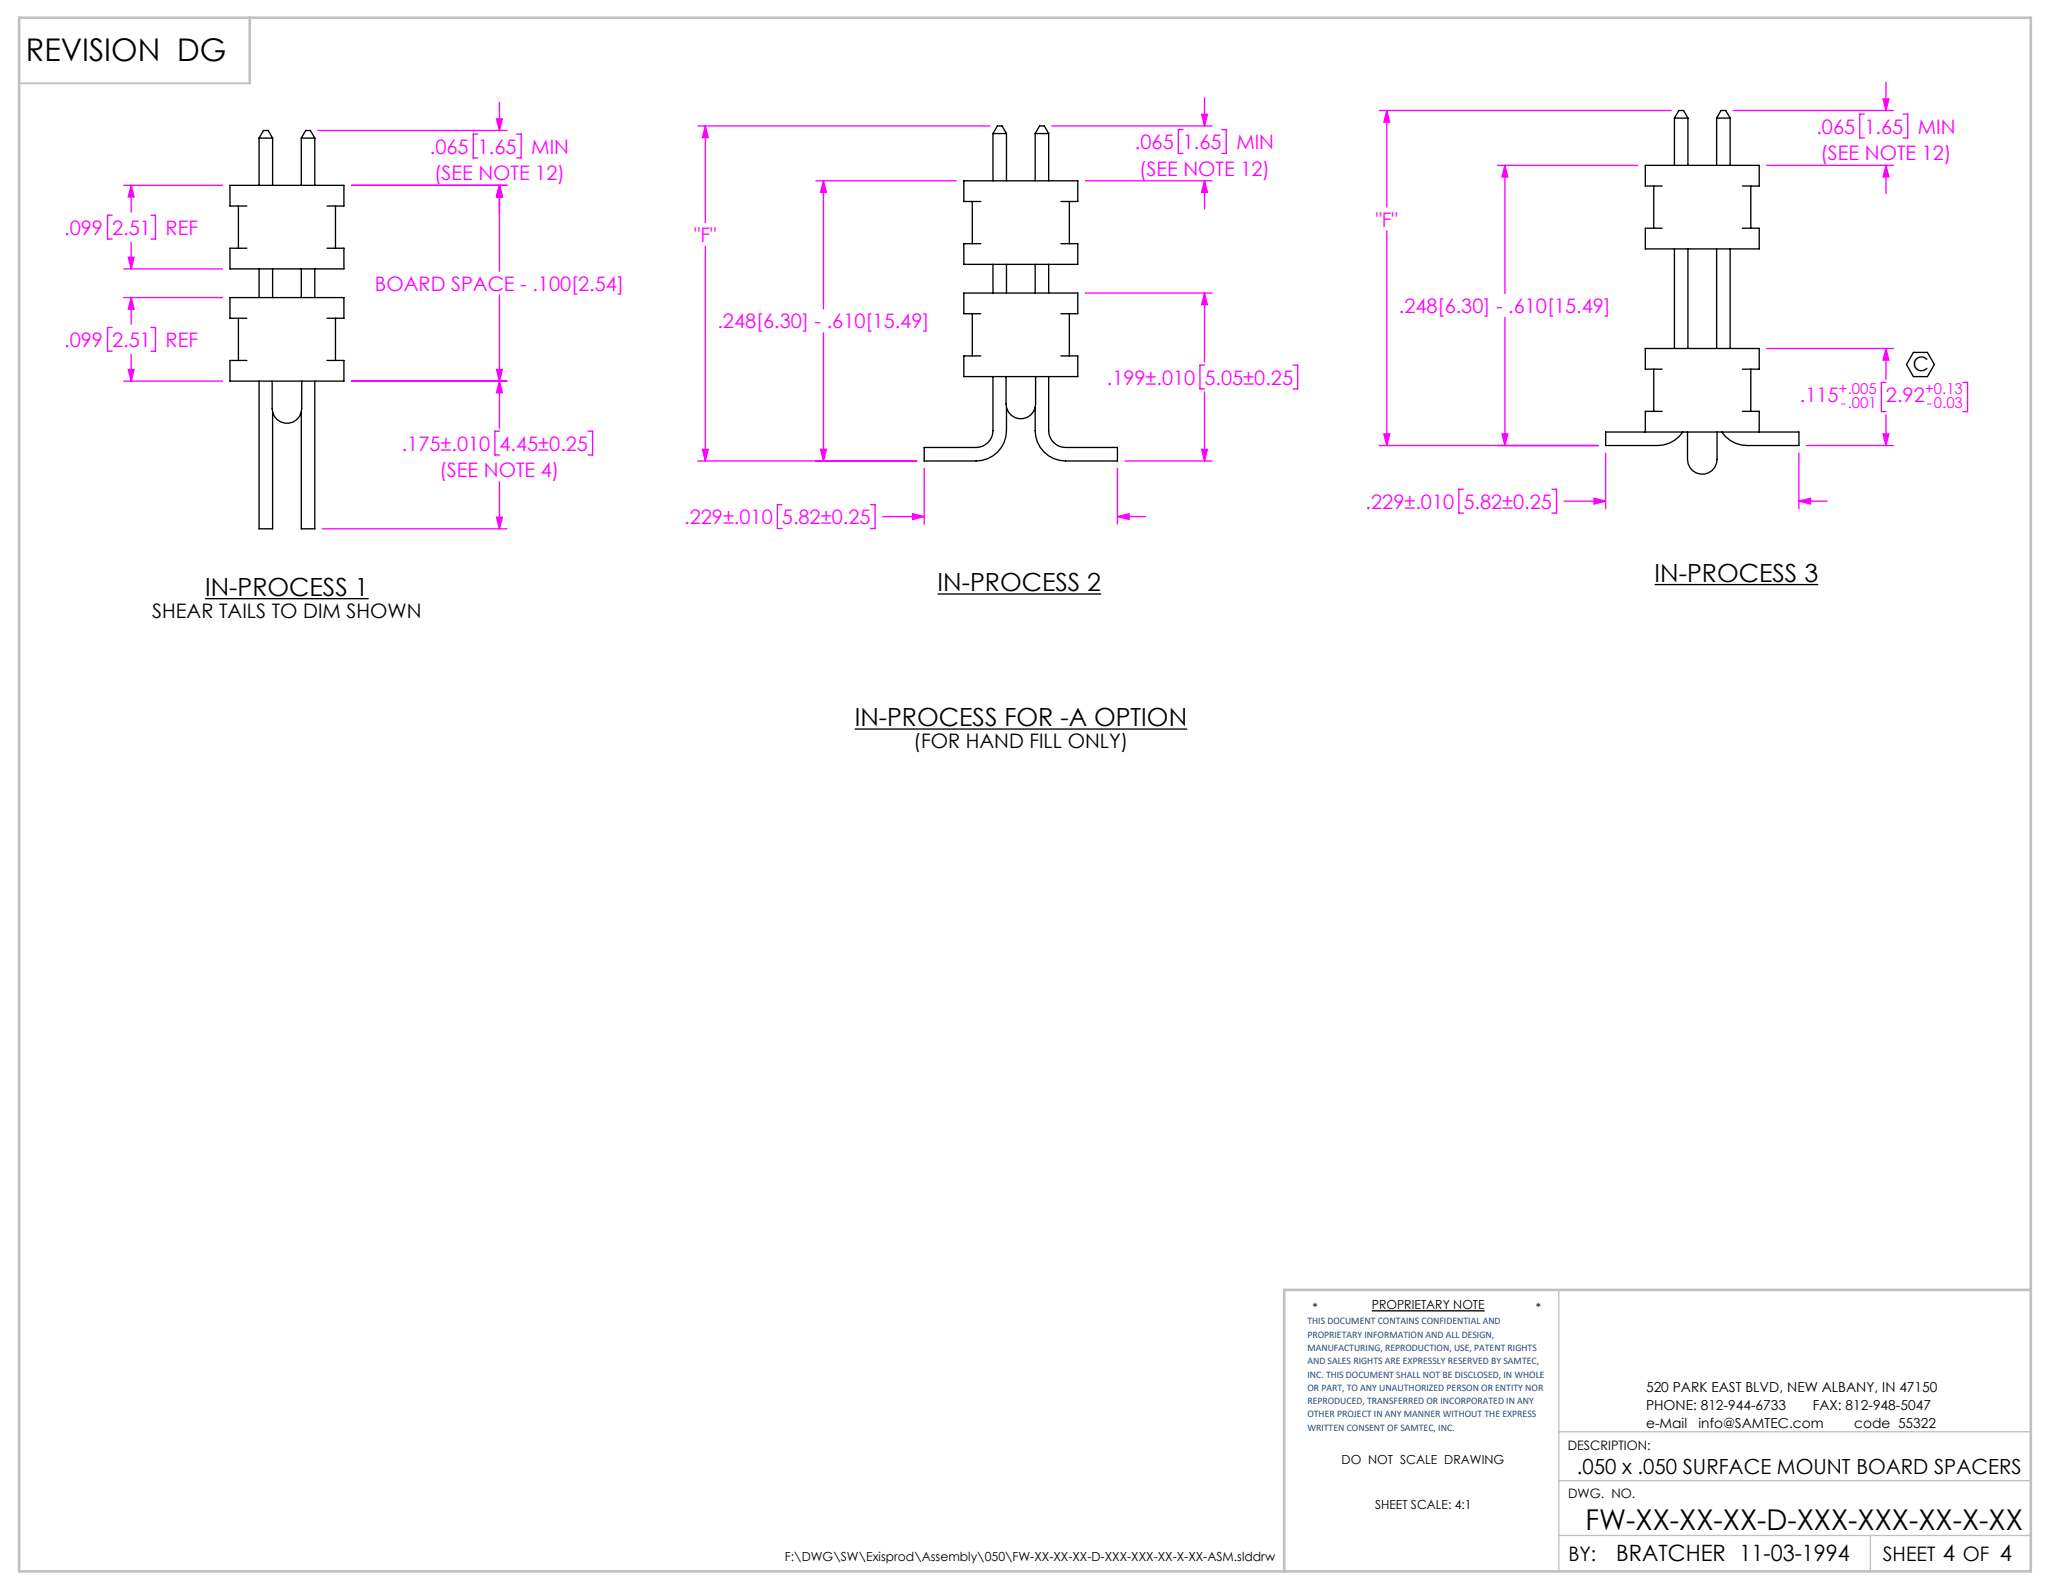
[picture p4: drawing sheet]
<svg xmlns="http://www.w3.org/2000/svg" width="279mm" height="216mm" viewBox="0 0 279 216" stroke-linecap="round" stroke-linejoin="round" font-family="sans-serif">
<path d="M0 0h279.4v215.9h-279.4z" fill="none" stroke="#fff" stroke-width=".18"/>
<g fill="none" stroke="#000" stroke-width=".18">
<path d="M35.1 18.7l.6-1h.6l.6 1M35.1 18.7h1.8M35.1 18.7v6.4M36.9 18.7v6.4M40.8 18.7l.6-1h.6l.6 1M40.8 18.7h1.8M40.8 18.7v6.4M42.6 18.7v6.4M134.5 18.1h1.8M134.5 18.1l.6-1h.6l.6 1M134.5 18.1v6.4M136.3 18.1v6.4"/>
<path d="M140.2 18.1v6.4M140.2 18.1h1.8M140.2 18.1l.6-1h.6l.6 1M142 18.1v6.4M226.8 16h1.8M226.8 16l.6-1h.6l.6 1M226.8 16v6.4M228.6 16v6.4M232.5 16v6.4M232.5 16h1.8M232.5 16l.6-1h.6l.6 1M234.3 16v6.4"/>
<path d="M32.3 27.9v5.7M33.4 27.9h-2.3v-2.8h15.5v2.8h-2.3M33.4 33.6h-2.3v2.8h15.5v-2.8h-2.3M35.1 36.4v3.9M36.9 36.4v3.9M40.8 36.4v3.9M42.6 36.4v3.9M45.4 27.9v5.7M131.7 27.3v5.7M132.8 27.3h-2.3v-2.8h15.5v2.8h-2.3M132.8 33h-2.3v2.8h15.5v-2.8h-2.3M134.5 35.8v3.9"/>
<path d="M136.3 35.8v3.9M140.2 35.8v3.9M142 35.8v3.9M144.8 27.3v5.7M224 25.2v5.7M225.1 25.2h-2.3v-2.8h15.5v2.8h-2.3M225.1 30.9h-2.3v2.8h15.5v-2.8h-2.3M226.8 33.7v13.5M228.6 33.7v13.5M232.5 33.7v13.5M234.3 33.7v13.5M237.1 25.2v5.7"/>
<path d="M32.3 43.1v5.7M33.4 48.8h-2.3v2.8h15.5v-2.8h-2.3M33.4 43.1h-2.3v-2.8h15.5v2.8h-2.3M35.1 51.6v20h1.8v-15.8M36.9 51.6v3.7a2 2 0 0 0 2 2 2 2 0 0 0 2-2v-3.7M42.6 51.6v20h-1.8v-15.8M45.4 43.1v5.7M131.7 42.5v5.7M132.8 42.5h-2.3v-2.8h15.5v2.8h-2.3M132.8 48.2h-2.3v2.8h15.5v-2.8h-2.3M134.5 51v7.3a2.29 2.29 0 0 1-2.3 2.3h-7v1.8h7a4.1 4.1 0 0 0 4.1-4.1v-3.1M136.3 51v3.7a2 2 0 0 0 2 2 2 2 0 0 0 2-2v-3.7"/>
<path d="M142 51v7.3a2.29 2.29 0 0 0 2.3 2.3h7v1.8h-7a4.1 4.1 0 0 1-4.1-4.1v-3.1M144.8 42.5v5.7M224 50v5.7M225.1 50h-2.3v-2.8h15.5v2.8h-2.3M225.1 55.7h-2.3v2.8M227.9 58.5a4.1 4.1 0 0 1-3.4 1.8h-7v-1.8h26.1v1.8h-7a4.1 4.1 0 0 1-3.4-1.8M228.5 58.5v3.7a2 2 0 0 0 2 2 2 2 0 0 0 2-2v-3.7M236 55.7h2.3v2.8M237.1 50v5.7M259.1 47.7h1.9l1 1.7-1 1.6h-1.9l-.9-1.6zM224.1 79.2h22.1M27.8 81.1h22.1"/>
<path d="M115.8 98.7h45M127 80.5h22.1M185.8 177.5h15.3"/>
</g>
<path d="M211.1 174.7v38.1M211.1 193.9h63.9M211.1 208h63.9M211.1 200.6h63.9M253.3 208v4.8" fill="none" stroke="#c0c0c0" stroke-width=".18"/>
<path d="M2.6 11.3h31.2" fill="none" stroke="#c0c0c0" stroke-width=".25"/>
<path d="M2.6 2.4h272.4v210.4h-272.4zM33.8 2.4v8.9M275 174.7h-101.1v38.1" fill="none" stroke="#c0c0c0" stroke-width=".35"/>
<g fill="none" stroke="#f0f" stroke-width=".18">
<path d="M43.1 17.7h25.6M64.7 18.2h-.6v3.2h.6M67.2 16.1h.8l-.4 1.6zM67.6 13.9v3.8M70 18.2h.6v3.2h-.6M94.5 17.1h39.6M95.5 17.1l.4 1.5h-.8zM95.5 17.1v13M142.4 17.1h21.7M160.2 17.5h-.6v3.3h.6M162.7 15.5h.8l-.4 1.6zM163.1 13.3v3.8"/>
<path d="M165.5 17.5h.6v3.3h-.6M186.8 15h39.6M187.8 15l.4 1.5h-.8zM187.8 15v13M234.7 15h21.7M252.5 15.5h-.6v3.2h.6M255 13.4h.8l-.4 1.6zM255.4 11.2v3.8M257.8 15.5h.6v3.2h-.6M15.2 29.1h-.6v3.3h.6M16.8 25.1h13.3M16.8 36.4h13.3"/>
<path d="M17.4 34.8h.8l-.4 1.6zM17.8 25.1v3.6M17.8 32.8v3.6M17.8 25.1l.4 1.6h-.8zM20.4 29.1h.7v3.3h-.7M47.6 25.1h21.1M67.6 25.1v11.7M67.6 40v18M67.6 25.1l.4 1.6h-.8zM95.5 33.4v29M110.5 24.5h19M111.5 24.5l.4 1.6h-.8z"/>
<path d="M111.5 24.5v17.4M147 24.5h17.1M147 39.7h17.1M163.1 24.5v3.8M163.1 39.7v9.3M163.1 24.5l.4 1.6h-.8zM163.1 39.7l.4 1.6h-.8zM187.8 31.3v29M202.8 22.4h19M203.8 22.4v17.4M203.8 22.4l.4 1.6h-.8zM239.3 22.4h17.1"/>
<path d="M255.4 22.4v3.8M255.4 22.4l.4 1.6h-.8zM15.2 44.4h-.6v3.2h.6M16.8 51.6h13.3M16.8 40.3h13.3M17.4 50h.8l-.4 1.6zM17.8 40.3v3.6M17.8 48v3.6M17.8 40.3l.4 1.6h-.8zM20.4 44.4h.7v3.2h-.7M47.6 51.6h21.1M67.2 50h.8l-.4 1.6z"/>
<path d="M67.6 58.4h-.6v3.2h.6M67.6 51.6l.4 1.6h-.8zM79.6 58.4h.7v3.2h-.7M111.5 45.1v17.3M163.1 53.1v9.3M163.1 49.5h-.6v3.2h.6M175.1 49.5h.6v3.2h-.6M187.4 58.8h.8l-.4 1.5zM203.4 58.8h.8l-.4 1.5zM203.8 43v17.3M239.3 47.2h17.1M255 58.8h.8l-.4 1.5z"/>
<path d="M255.4 47.2v4.2M255.4 56.2v4.1M255.4 51.8h-.6v4h.6M255.4 47.2l.4 1.6h-.8zM265.9 51.8h.6v4h-.6M43.7 71.6h25M67.2 70h.8l-.4 1.6zM67.6 65.3v6.3M94.5 62.4h29.7M95.1 60.9h.8l-.4 1.5zM105.9 68.4h-.6v3.2h.6M111.1 60.9h.8l-.4 1.5z"/>
<path d="M117.9 68.4h.6v3.2h-.6M119.5 70h5.7M123.6 69.6l1.6 .4-1.6 .4zM125.2 63.5v7.5M151.3 70l1.6-.4v.8zM151.3 63.5v7.5M151.3 70h3.9M152.4 62.4h11.7M162.7 60.9h.8l-.4 1.5zM186.8 60.3h29.6M198.2 66.3h-.6v3.2h.6M210.2 66.3h.6v3.2h-.6"/>
<path d="M211.8 67.9h5.7M215.9 67.5l1.6 .4-1.6 .4zM217.5 61.4v7.5M243.6 61.4v7.5M243.6 67.9h3.8M243.6 67.9l1.6-.4v.8zM244.6 60.3h11.8"/>
</g>
<path d="M67.6 25.1l.4 1.6h-.8zM67.2 16.1h.8l-.4 1.6zM17.8 25.1l.4 1.6h-.8zM17.4 34.8h.8l-.4 1.6zM67.6 25.1l.4 1.6h-.8zM67.2 50h.8l-.4 1.6zM67.2 70h.8l-.4 1.6zM67.6 51.6l.4 1.6h-.8zM17.4 50h.8l-.4 1.6zM17.8 40.3l.4 1.6h-.8zM163.1 24.5l.4 1.6h-.8zM162.7 15.5h.8l-.4 1.6zM162.7 60.9h.8l-.4 1.5zM163.1 39.7l.4 1.6h-.8zM123.6 69.6l1.6 .4-1.6 .4zM151.3 70l1.6-.4v.8zM111.5 24.5l.4 1.6h-.8zM111.1 60.9h.8l-.4 1.5zM95.5 17.1l.4 1.5h-.8zM95.1 60.9h.8l-.4 1.5zM255.4 22.4l.4 1.6h-.8zM255 13.4h.8l-.4 1.6zM255 58.8h.8l-.4 1.5zM255.4 47.2l.4 1.6h-.8zM215.9 67.5l1.6 .4-1.6 .4zM243.6 67.9l1.6-.4v.8zM203.8 22.4l.4 1.6h-.8zM203.4 58.8h.8l-.4 1.5zM187.8 15l.4 1.5h-.8zM187.4 58.8h.8l-.4 1.5z" fill="#f0f"/>
<text font-size="4.2" x="3.5" y="8.3">REVISION DG</text>
<text font-size="3.9" x="214.7" y="207.2">FW-XX-XX-XX-D-XXX-XXX-XX-X-XX</text>
<g font-size="3.4">
<text x="27.8" y="80.7">IN-PROCESS 1</text>
<text x="127" y="80.1">IN-PROCESS 2</text>
<text x="224.1" y="78.8">IN-PROCESS 3</text>
<text x="115.8" y="98.4">IN-PROCESS FOR -A OPTION</text>
</g>
<text font-size="3" x="218.9" y="211.4">BRATCHER 11-03-1994</text>
<text font-size="2.8" x="213.6" y="199.7">.050 x .050 SURFACE MOUNT BOARD SPACERS</text>
<g font-size="2.7" fill="#f0f">
<text x="58.2" y="20.8">.065</text>
<text x="64.7" y="20.8">1.65</text>
<text x="72" y="20.8">MIN</text>
<text x="153.7" y="20.2">.065</text>
<text x="154.3" y="23.8">(SEE NOTE 12)</text>
<text x="160.2" y="20.2">1.65</text>
<text x="167.5" y="20.2">MIN</text>
<text x="246" y="18.1">.065</text>
<text x="246.6" y="21.7">(SEE NOTE 12)</text>
<text x="252.5" y="18.1">1.65</text>
<text x="259.7" y="18.1">MIN</text>
<text x="58.8" y="24.4">(SEE NOTE 12)</text>
<text x="8.7" y="31.8">.099</text>
<text x="15.2" y="31.8">2.51</text>
<text x="22.4" y="31.8">REF</text>
<text x="94" y="32.8">&quot;F&quot;</text>
<text x="186.3" y="30.7">&quot;F&quot;</text>
<text x="50.8" y="39.4">BOARD SPACE - .100[2.54]</text>
<text x="8.7" y="47">.099</text>
<text x="15.2" y="47">2.51</text>
<text x="22.4" y="47">REF</text>
<text x="97.2" y="44.5">.248[6.30] - .610[15.49]</text>
<text x="189.5" y="42.4">.248[6.30] - .610[15.49]</text>
<text x="149.9" y="52.1">.199±.010</text>
<text x="163.1" y="52.1">5.05±0.25</text>
<text x="243.8" y="54.4">.115</text>
<text x="255.4" y="54.4">2.92</text>
<text x="54.4" y="61">.175±.010</text>
<text x="59.5" y="64.7">(SEE NOTE 4)</text>
<text x="67.6" y="61">4.45±0.25</text>
<text x="92.7" y="71">.229±.010</text>
<text x="105.9" y="71">5.82±0.25</text>
<text x="185" y="68.9">.229±.010</text>
<text x="198.2" y="68.9">5.82±0.25</text>
</g>
<g font-size="2.7">
<text x="259.1" y="50.3">C</text>
<text x="20.6" y="83.7">SHEAR TAILS TO DIM SHOWN</text>
<text x="123.7" y="101.3">(FOR HAND FILL ONLY)</text>
<text x="212.4" y="211.5">BY:</text>
<text x="255" y="211.4">SHEET 4 OF 4</text>
</g>
<g font-size="2" fill="#f0f">
<text x="249" y="53.3">+.005</text>
<text x="260.7" y="53.3">+0.13</text>
<text x="249.3" y="55.3">-.001</text>
<text x="261" y="55.3">-0.03</text>
</g>
<g font-size="1.9">
<text x="222.9" y="188.6">520 PARK EAST BLVD, NEW ALBANY, IN 47150</text>
<text x="222.9" y="191">PHONE: 812-944-6733</text>
<text x="245.5" y="191">FAX: 812-948-5047</text>
<text x="222.9" y="193.4">e-Mail</text>
<text x="230" y="193.4">info@SAMTEC.com</text>
<text x="251.1" y="193.4">code 55322</text>
</g>
<g font-size="1.8">
<text x="212.3" y="196.4">DESCRIPTION:</text>
<text x="212.4" y="202.9">DWG. NO.</text>
</g>
<g font-size="1.7">
<text x="177.8" y="177.8">*</text>
<text x="185.8" y="177.4">PROPRIETARY NOTE</text>
<text x="208" y="177.8">*</text>
<text x="181.7" y="198.3">DO NOT SCALE DRAWING</text>
<text x="186.2" y="204.3">SHEET SCALE: 4:1</text>
<text x="106.3" y="211.5">F:\DWG\SW\Exisprod\Assembly\050\FW-XX-XX-XX-D-XXX-XXX-XX-X-XX-ASM.slddrw</text>
</g>
<g font-size="1.4" fill="#1f497d">
<text x="177.1" y="179.4">THIS DOCUMENT CONTAINS CONFIDENTIAL AND</text>
<text x="177.1" y="181.2">PROPRIETARY INFORMATION AND ALL DESIGN,</text>
<text x="177.1" y="183">MANUFACTURING, REPRODUCTION, USE, PATENT RIGHTS</text>
<text x="177.1" y="184.8">AND SALES RIGHTS ARE EXPRESSLY RESERVED BY SAMTEC,</text>
<text x="177.1" y="186.6">INC. THIS DOCUMENT SHALL NOT BE DISCLOSED, IN WHOLE</text>
<text x="177.1" y="188.4">OR PART, TO ANY UNAUTHORIZED PERSON OR ENTITY NOR</text>
<text x="177.1" y="190.2">REPRODUCED, TRANSFERRED OR INCORPORATED IN ANY</text>
<text x="177.1" y="192">OTHER PROJECT IN ANY MANNER WITHOUT THE EXPRESS</text>
<text x="177.1" y="193.8">WRITTEN CONSENT OF SAMTEC, INC.</text>
</g>
</svg>
